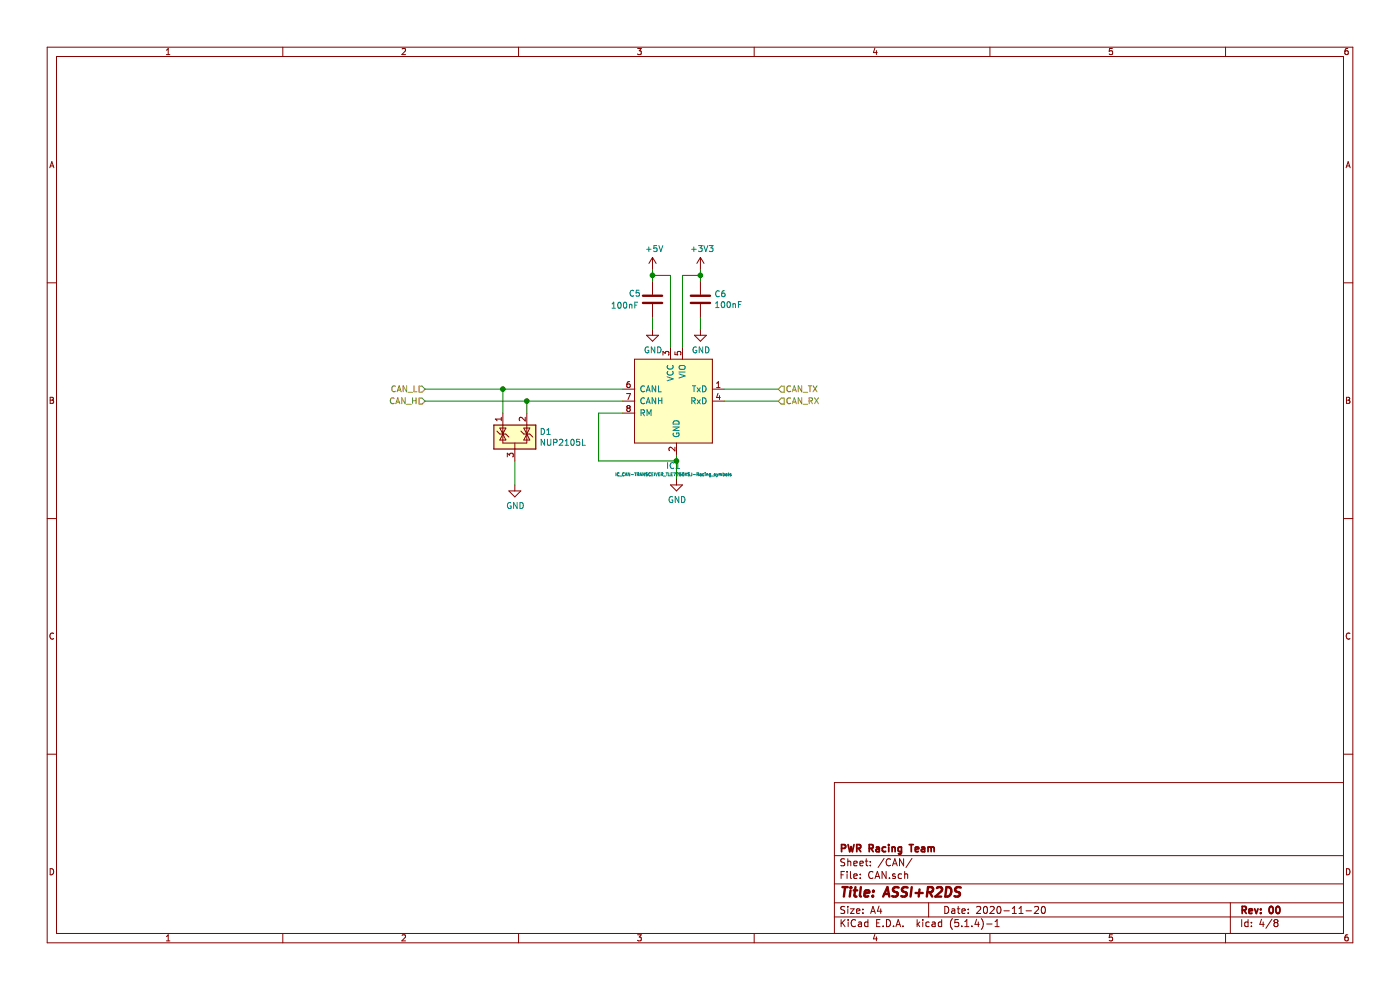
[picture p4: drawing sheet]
EESchema Schematic File Version 4
LIBS:ASSI_N_R2DS-cache
EELAYER 30 0
EELAYER END
$Descr A4 11693 8268
encoding utf-8
Sheet 4 8
Title "ASSI+R2DS"
Date "2020-11-20"
Rev "00"
Comp "PWR Racing Team"
Comment1 ""
Comment2 ""
Comment3 ""
Comment4 ""
$EndDescr
$Comp
L Power_Protection:NUP2105L D1
U 1 1
P 4300 3650
F 0 "D1" H 4505 3696 50  0000 L CNN
F 1 "NUP2105L" H 4505 3605 50  0000 L CNN
F 2 "Package_TO_SOT_SMD:SOT-23" H 4525 3600 50  0001 L CNN
F 3 "http://www.onsemi.com/pub_link/Collateral/NUP2105L-D.PDF" H 4425 3775 50  0001 C CNN
	1    4300 3650
	1    0    0    -1  
$EndComp
$Comp
L RTX_ACC-00-rescue:IC_CAN-TRANSCEIVER_TLE7250XSJ-Racing_symbols IC1
U 1 1
P 5650 3350
F 0 "IC1" H 5625 2811 50  0000 C CNN
F 1 "IC_CAN-TRANSCEIVER_TLE7250XSJ-Racing_symbols" H 5625 2739 25  0000 C CNN
F 2 "Package_SO:SOIC-8_3.9x4.9mm_P1.27mm" H 5650 3000 50  0001 C CNN
F 3 "" H 5650 3000 50  0001 C CNN
	1    5650 3350
	1    0    0    -1  
$EndComp
Wire Wire Line
	4400 3350 4400 3450
Wire Wire Line
	4200 3250 4200 3450
Wire Wire Line
	4300 4050 4300 3850
Text HLabel 3550 3350 0    50   Input ~ 0
CAN_H
Text HLabel 3550 3250 0    50   Input ~ 0
CAN_L
Wire Wire Line
	4400 3350 3550 3350
Wire Wire Line
	3550 3250 4200 3250
Wire Wire Line
	5650 4000 5650 3850
Wire Wire Line
	5200 3450 5000 3450
Wire Wire Line
	5000 3450 5000 3850
Wire Wire Line
	5000 3850 5650 3850
Connection ~ 5650 3850
Wire Wire Line
	5650 3850 5650 3800
$Comp
L power:+3V3 #PWR026
U 1 1
P 5850 2250
F 0 "#PWR026" H 5850 2100 50  0001 C CNN
F 1 "+3V3" H 5865 2423 50  0000 C CNN
F 2 "" H 5850 2250 50  0001 C CNN
F 3 "" H 5850 2250 50  0001 C CNN
	1    5850 2250
	1    0    0    -1  
$EndComp
$Comp
L power:+5V #PWR023
U 1 1
P 5450 2250
F 0 "#PWR023" H 5450 2100 50  0001 C CNN
F 1 "+5V" H 5465 2423 50  0000 C CNN
F 2 "" H 5450 2250 50  0001 C CNN
F 3 "" H 5450 2250 50  0001 C CNN
	1    5450 2250
	1    0    0    -1  
$EndComp
$Comp
L Device:C C5
U 1 1
P 5450 2500
F 0 "C5" H 5650 2550 50  0000 R CNN
F 1 "100nF" H 5800 2450 50  0000 R CNN
F 2 "Capacitor_SMD:C_0603_1608Metric" H 5488 2350 50  0001 C CNN
F 3 "~" H 5450 2500 50  0001 C CNN
	1    5450 2500
	-1   0    0    -1  
$EndComp
$Comp
L Device:C C6
U 1 1
P 5850 2500
F 0 "C6" H 5735 2546 50  0000 R CNN
F 1 "100nF" H 5735 2455 50  0000 R CNN
F 2 "Capacitor_SMD:C_0603_1608Metric" H 5888 2350 50  0001 C CNN
F 3 "~" H 5850 2500 50  0001 C CNN
	1    5850 2500
	-1   0    0    -1  
$EndComp
Wire Wire Line
	5850 2650 5850 2750
Wire Wire Line
	5850 2350 5850 2300
Wire Wire Line
	5700 2900 5700 2300
Wire Wire Line
	5700 2300 5850 2300
Connection ~ 5850 2300
Wire Wire Line
	5850 2300 5850 2250
Wire Wire Line
	5600 2900 5600 2300
Wire Wire Line
	5450 2250 5450 2300
Wire Wire Line
	5600 2300 5450 2300
Connection ~ 5450 2300
Wire Wire Line
	5450 2300 5450 2350
Text HLabel 6500 3350 2    50   Input ~ 0
CAN_RX
Text HLabel 6500 3250 2    50   Input ~ 0
CAN_TX
Wire Wire Line
	6050 3250 6500 3250
Wire Wire Line
	6050 3350 6500 3350
Wire Wire Line
	5200 3350 4400 3350
Connection ~ 4400 3350
Wire Wire Line
	5200 3250 4200 3250
Connection ~ 4200 3250
Wire Wire Line
	5450 2750 5450 2650
$Comp
L power:GND #PWR024
U 1 1
P 5450 2750
F 0 "#PWR024" H 5450 2500 50  0001 C CNN
F 1 "GND" H 5455 2577 50  0000 C CNN
F 2 "" H 5450 2750 50  0001 C CNN
F 3 "" H 5450 2750 50  0001 C CNN
	1    5450 2750
	1    0    0    -1  
$EndComp
$Comp
L power:GND #PWR027
U 1 1
P 5850 2750
F 0 "#PWR027" H 5850 2500 50  0001 C CNN
F 1 "GND" H 5855 2577 50  0000 C CNN
F 2 "" H 5850 2750 50  0001 C CNN
F 3 "" H 5850 2750 50  0001 C CNN
	1    5850 2750
	1    0    0    -1  
$EndComp
$Comp
L power:GND #PWR025
U 1 1
P 5650 4000
F 0 "#PWR025" H 5650 3750 50  0001 C CNN
F 1 "GND" H 5655 3827 50  0000 C CNN
F 2 "" H 5650 4000 50  0001 C CNN
F 3 "" H 5650 4000 50  0001 C CNN
	1    5650 4000
	1    0    0    -1  
$EndComp
$Comp
L power:GND #PWR022
U 1 1
P 4300 4050
F 0 "#PWR022" H 4300 3800 50  0001 C CNN
F 1 "GND" H 4305 3877 50  0000 C CNN
F 2 "" H 4300 4050 50  0001 C CNN
F 3 "" H 4300 4050 50  0001 C CNN
	1    4300 4050
	1    0    0    -1  
$EndComp
$EndSCHEMATC
